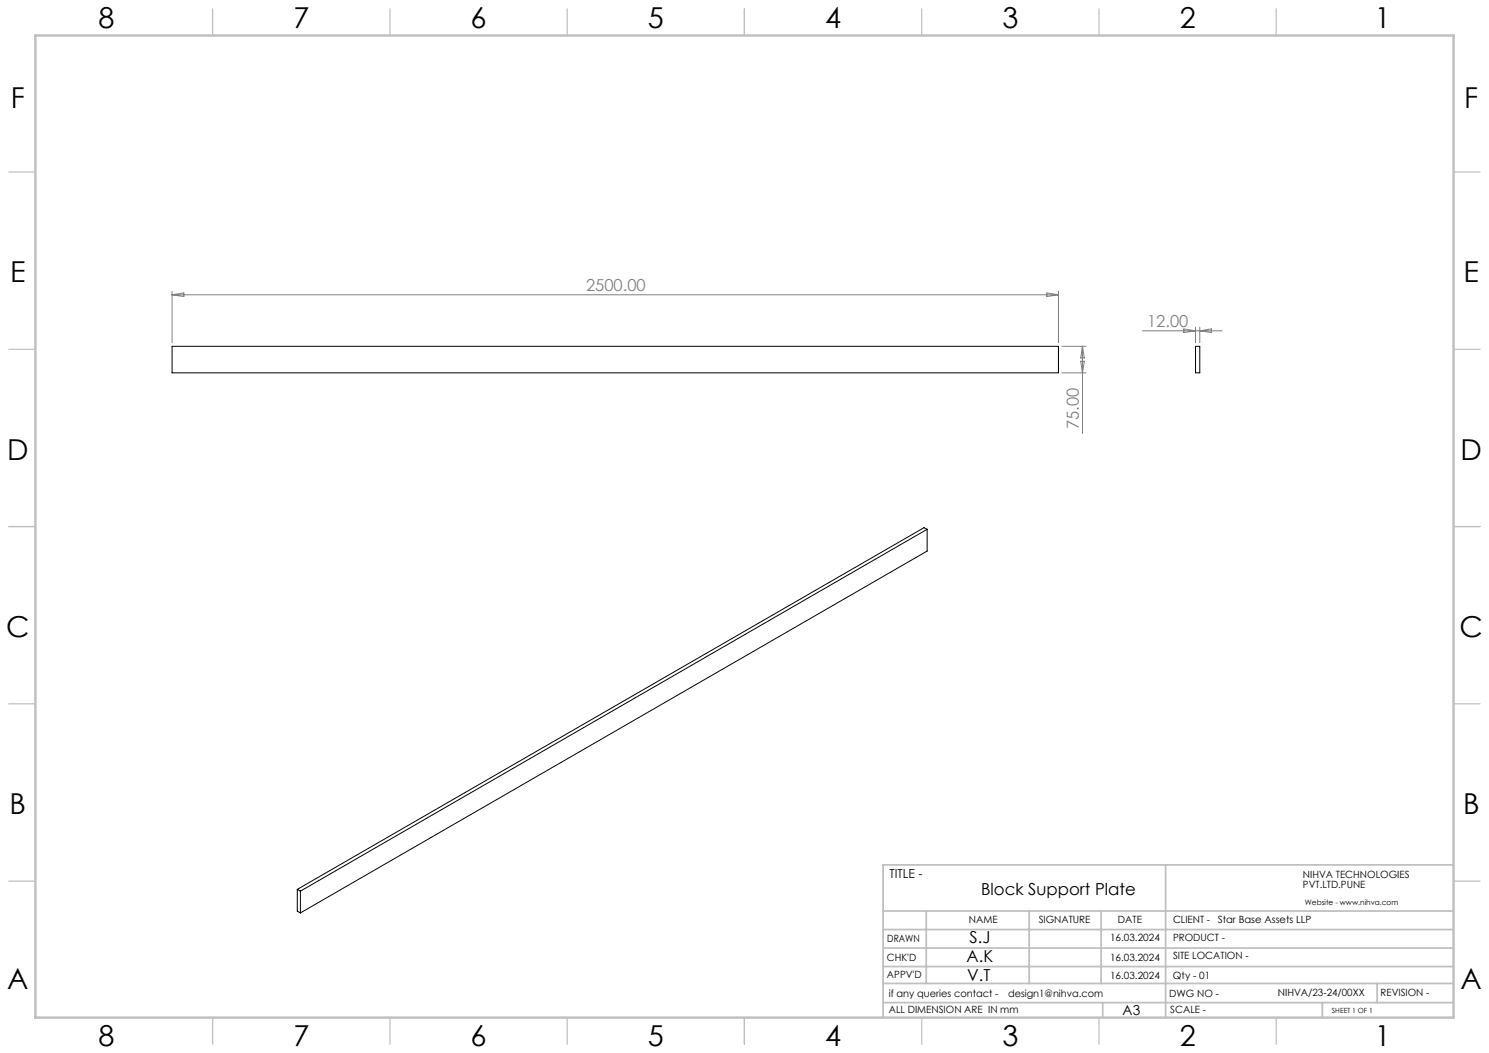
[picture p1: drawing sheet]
<svg xmlns="http://www.w3.org/2000/svg" width="420mm" height="297mm" viewBox="0 0 420 297" stroke-linecap="round" stroke-linejoin="round" font-family="sans-serif">
<g fill="none" stroke="#c0c0c0" stroke-width=".35">
<path d="M60 2.5v7.5M110 2.5v7.5M160 2.5v7.5M210 2.5v7.5M260 2.5v7.5M310 2.5v7.5M360 2.5v7.5M2.5 48.5h7.5M410 48.5h7.5M2.5 98.5h7.5M410 98.5h7.5M2.5 148.5h7.5"/>
<path d="M410 148.5h7.5M2.5 198.5h7.5M410 198.5h7.5M2.5 248.5h7.5M410 248.5h7.5M60 287v7.5M110 287v7.5M160 287v7.5M210 287v7.5M260 287v7.5M310 287v7.5M360 287v7.5"/>
</g>
<g fill="none" stroke="#c0c0c0" stroke-width=".5">
<path d="M249.1 257h160.9M261.3 257v20.4M290.3 257v20.4M310.6 257v20.4M328.8 243.9v43.1M410 243.9h-160.9v43.1M249.1 272.6h160.9M249.1 267.4h160.9M249.1 262.2h160.9M249.1 277.4h160.9M388.4 277.4v5.4M249.1 282.8h160.9"/>
<path d="M311 282.8v4.2M373 282.8v4.2"/>
</g>
<path d="M10 10h400v277h-400z" fill="none" stroke="#c0c0c0" stroke-width=".7"/>
<g fill="none" stroke="#808080" stroke-width=".28">
<path d="M48.5 82.2v14.5M48.5 83.1h250.1M48.5 83.1l3.4-.5v1zM295.3 82.6l3.3 .5-3.3 .5zM298.6 82.2v14.5M299.5 97.7h6.8M305.3 97.7v24.6M305.3 97.7l.6 3.3h-1.1zM322.3 93.3h22.5M333.9 92.8l3.3 .5-3.3 .5zM337.2 92.3v4.4M338.4 92.3v4.4"/>
<path d="M338.4 93.3l3.3-.5v1zM299.5 105.2h6.8M304.8 101.9h1.1l-.6 3.3z"/>
</g>
<path d="M48.5 97.7h250.1v7.5h-250.1zM337.2 97.7h1.2v7.5h-1.2zM261.5 149.3l-.9-.5-176.7 102.1M261.5 149.3l-176.8 102.1M261.5 149.3v6.1l-176.8 102.1M83.9 250.9v6.1l.8 .5M83.9 250.9l.8 .5M84.7 251.4v6.1" fill="none" stroke="#000" stroke-width=".28"/>
<g font-size="8.1">
<text x="27.8" y="8">8</text>
<text x="82.8" y="8">7</text>
<text x="132.8" y="8">6</text>
<text x="182.8" y="8">5</text>
<text x="232.8" y="8">4</text>
<text x="282.8" y="8">3</text>
<text x="332.8" y="8">2</text>
<text x="387.8" y="8">1</text>
<text x="3" y="30.4">F</text>
<text x="413" y="30.4">F</text>
<text x="2.8" y="79.6">E</text>
<text x="412.8" y="79.6">E</text>
<text x="2" y="129.6">D</text>
<text x="412" y="129.6">D</text>
<text x="1.7" y="179.6">C</text>
<text x="411.7" y="179.6">C</text>
<text x="2.7" y="229.6">B</text>
<text x="412.7" y="229.6">B</text>
<text x="2" y="278.9">A</text>
<text x="412" y="278.9">A</text>
<text x="27.8" y="295">8</text>
<text x="82.8" y="295">7</text>
<text x="132.8" y="295">6</text>
<text x="182.8" y="295">5</text>
<text x="232.8" y="295">4</text>
<text x="282.8" y="295">3</text>
<text x="332.8" y="295">2</text>
<text x="387.8" y="295">1</text>
</g>
<g font-size="4.7" fill="#808080">
<text x="165.3" y="82.1">2500.00</text>
<text x="323.6" y="92.3">12.00</text>
<text x="304.3" y="121" transform="rotate(-90 304.3 121)">75.00</text>
</g>
<g font-size="4.7">
<text x="276.7" y="252.4">Block Support Plate</text>
<text x="273.5" y="266">S.J</text>
<text x="272.7" y="271.4">A.K</text>
<text x="272.8" y="276.7">V.T</text>
</g>
<text font-size="3.9" x="316.7" y="286.4">A3</text>
<text font-size="3.5" x="250.9" y="247.7">TITLE -</text>
<g font-size="2.8">
<text x="367.5" y="247.7">NIHVA TECHNOLOGIES</text>
<text x="367.5" y="250.5">PVT.LTD.PUNE</text>
<text x="273.3" y="260.4">NAME</text>
<text x="293" y="260.4">SIGNATURE</text>
<text x="315.3" y="260.5">DATE</text>
<text x="330.9" y="260.5">CLIENT -</text>
<text x="343.5" y="260.4">Star Base Assets LLP</text>
<text x="250.3" y="265.7">DRAWN</text>
<text x="313.1" y="265.5">16.03.2024</text>
<text x="330.9" y="265.5">PRODUCT -</text>
<text x="250.2" y="271.1">CHK'D</text>
<text x="250.2" y="275.8">APPV'D</text>
<text x="313.1" y="271.2">16.03.2024</text>
<text x="330.9" y="270.6">SITE LOCATION -</text>
<text x="250.7" y="281.1">if any queries contact -</text>
<text x="284.3" y="281.1">design1@nihva.com</text>
<text x="313.1" y="276.1">16.03.2024</text>
<text x="329.8" y="281.3">DWG NO -</text>
<text x="330.8" y="276.1">Qty - 01</text>
<text x="360.4" y="281.1">NIHVA/23-24/00XX</text>
<text x="389.4" y="281.1">REVISION -</text>
<text x="250.7" y="285.6">ALL DIMENSION ARE IN mm</text>
<text x="330.1" y="285.7">SCALE -</text>
</g>
<text font-size="2.1" x="368.1" y="255.1">Website - www.nihva.com</text>
<text font-size="2" x="375.7" y="285.6">SHEET 1 OF 1</text>
</svg>
